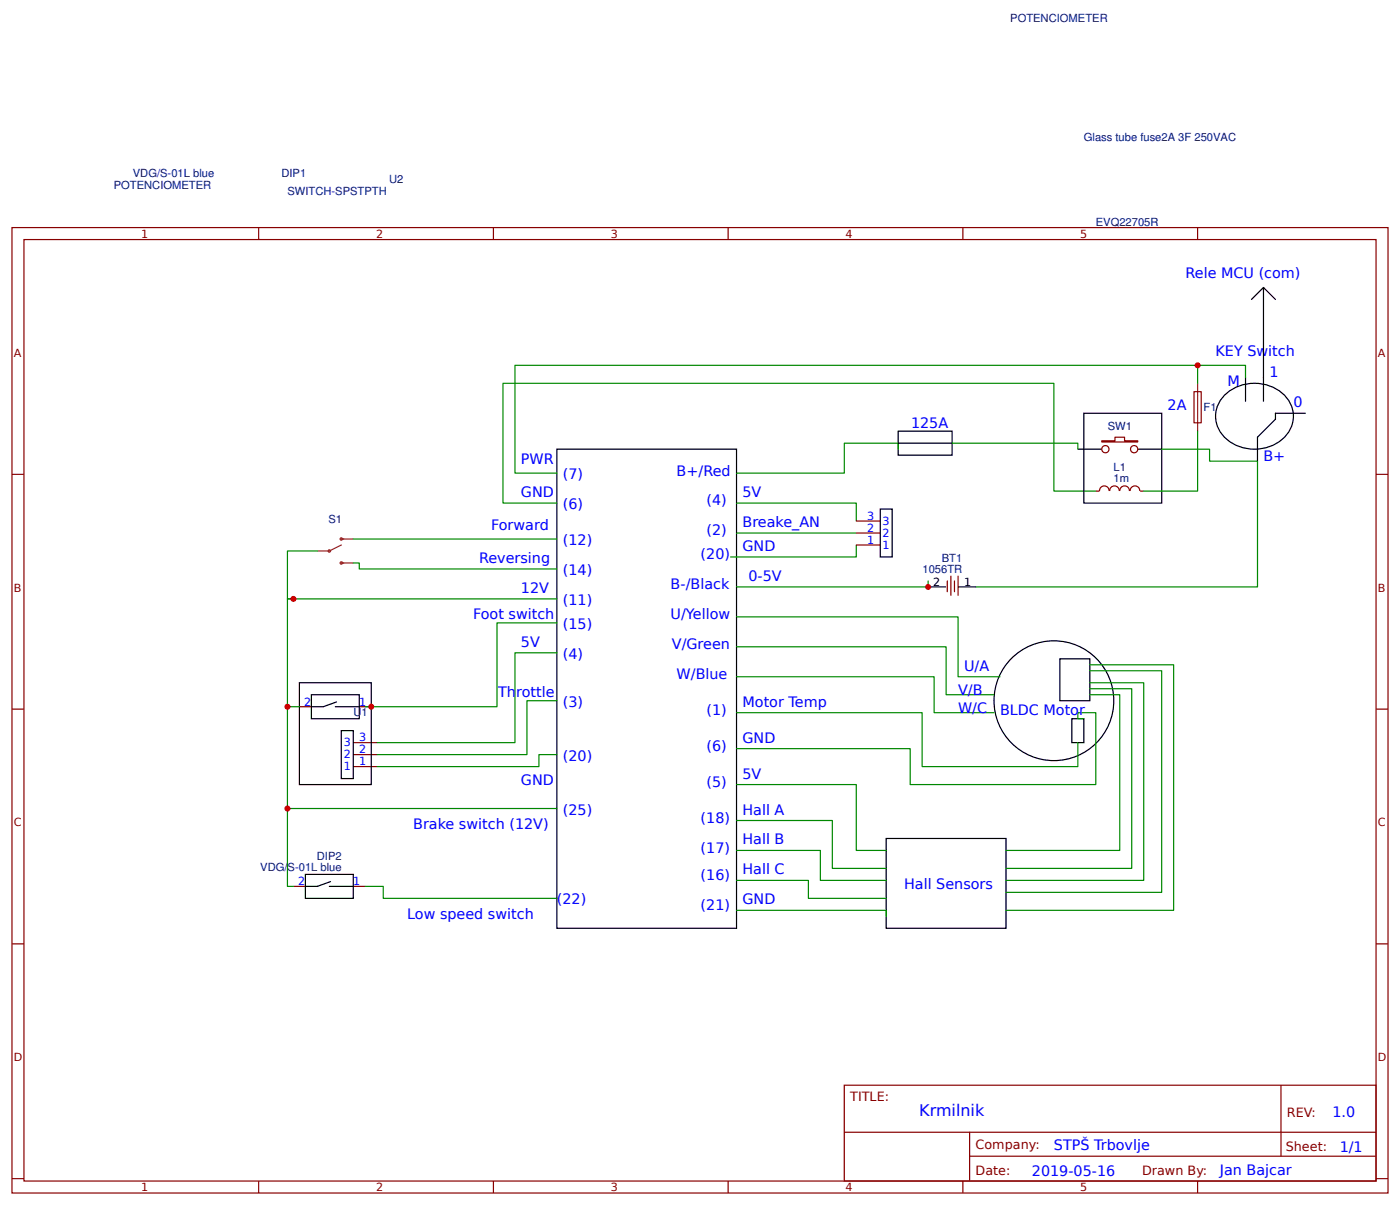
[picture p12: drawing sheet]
<svg xmlns="http://www.w3.org/2000/svg" width="309mm" height="266mm" viewBox="0 0 309 266" stroke-linecap="round" stroke-linejoin="round" font-family="sans-serif">
<g fill="none" stroke="#800" stroke-width=".26">
<path d="M2.6 50.3h304.1v213.2h-304.1zM5.3 52.9h298.7v208h-298.7zM57.1 50.3v2.6M109 50.3v2.6M160.9 50.3v2.6M212.7 50.3v2.6M264.6 50.3v2.6M243.4 97.4h2.9v-.8h2.1v.8h3v.2h-8zM263.8 86.5h1.6v6.9h-1.6zM2.6 104.8h2.7M189.2 117.7h5.3M189.2 115.1h5.3"/>
<path d="M245 108.5a1.06 1.06 0 0 0-1-1.2 1.06 1.06 0 0 0-1.1 1.2h-.8M245.2 108.5a1.06 1.06 0 0 1 1-1.2 1.06 1.06 0 0 1 1.1 1.2M247.4 108.5a1.06 1.06 0 0 1 1.1-1.2 1.06 1.06 0 0 1 1 1.2M249.7 108.5a1.06 1.06 0 0 1 1-1.2 1.06 1.06 0 0 1 1.1 1.2M251.9 108.5h.8M304 104.8h2.7M189.2 120.4h5.3M209.3 128.3v2.4M210.1 127.3v4.2M210.9 128.3v2.4M211.7 127.3v4.2M2.6 156.6h2.7"/>
<path d="M66.1 156.1h2.7M79.4 156.1h2.6M304 156.6h2.7M78.1 169.3h5.2M78.1 166.7h5.2M78.1 164h5.2M64.8 195.8h2.7M78.1 195.8h2.6M2.6 208.5h2.7M304 208.5h2.7M186.5 239.7h117.5v21.2h-117.5zM283 239.7v15.7"/>
<path d="M186.6 250.1h117.3M214.2 255.4h89.7M214.2 250.1v10.6M2.6 260.3h2.7M57.1 260.9v2.6M109 260.9v2.6M160.9 260.9v2.6M212.7 260.9v2.6M264.6 260.9v2.6M304 260.3h2.7"/>
<circle cx="244.2" cy="99.2" r=".8"/>
<circle cx="250.6" cy="99.2" r=".8"/>
</g>
<g fill="none" stroke="#8d2323" stroke-width=".26">
<path d="M264.6 84.7v10.5M75.4 119.1h2.7M75.4 120.4l-2.6 1.3h-2.7M75.4 124.4h2.7"/>
<circle cx="75.4" cy="119.1" r=".26"/>
<circle cx="72.8" cy="121.7" r=".26"/>
<circle cx="75.4" cy="124.4" r=".26"/>
</g>
<g fill="none" stroke="#000" stroke-width=".26">
<path d="M276.5 66.1l2.6-2.6v25.1M279.1 63.5l2.7 2.6M123 99.2h39.7v105.9h-39.7zM198.4 95.2h11.9v5.3h-11.9zM198.4 97.9h11.9M238.1 99.2h5.3M239.4 91.3h17.2v19.8h-17.2zM251.4 99.2h5.2M270.3 87.5a9.5 9.5 0 0 1 14.3 .8 6.7 6.7 0 0 1-3.1 9.9 9.4 9.4 0 0 1-12.3-3.4 6.4 6.4 0 0 1 1.1-7.3zM275.2 83.3v5.3M288.4 91.3h-6.6v1.3l-4 4v5.3M194.5 112.4h2.6v10.6h-2.6z"/>
<path d="M205.1 129.6h3.9M211.7 129.6h3.9M66.1 150.8h15.9v22.5h-15.9zM68.8 153.5h10.6v5.2h-10.6zM74.1 156.1h5.3M74.3 155l-2.9 1.1h-2.6M234.2 145.5h6.6v9.3h-6.6zM236.8 158.7h2.6v5.3h-2.6zM75.4 161.4h2.7v10.6h-2.7zM67.5 193.1h10.6v5.3h-10.6zM72.8 195.8h5.3M73 194.7l-2.9 1.1h-2.6"/>
<path d="M195.8 185.2h26.4v19.9h-26.4z"/>
<circle cx="232.8" cy="154.8" r="13.2"/>
</g>
<g fill="none" stroke="#080" stroke-width=".26">
<path d="M198.4 99.2v-1.3h-11.9v6.6h-23.8M210.3 97.9h27.8v1.3M256.6 99.2h10.6v2.7h10.6v27.7h-62.2M264.6 95.2v13.3h-11.9M264.6 80.7v4M275.2 83.3v-2.6h-161.4v23.8h9.2M78.1 119.1h44.9M162.7 111.1h26.5v4M162.7 117.7h26.5M242.1 108.5h-9.3v-23.8h-121.7v26.4h11.9M64.8 132.3h-1.3v23.8h2.6M70.1 121.7h-6.6v10.6h59.5"/>
<path d="M78.1 124.4h1.3v1.3h43.6M123 137.6h-13.2v18.5h-29.1M162.7 136.3h49v13.2h9.2M189.2 120.4v2.6h-27.8M205.1 128.3v1.3h-42.4M63.5 156.1v39.7h1.3M123 144.2h-9.2v19.8h-30.5M123 154.8h-6.6v11.9h-33.1M162.7 142.9h46.3v10.6h10.6M162.7 149.5h43.7v7.9h13.2M162.7 157.4h41v11.9h34.4v-5.3M239.4 158.7h-1.3v-1.3h4v15.9h-41v-7.9h-38.4"/>
<path d="M240.8 153.5h6.6v34.4h-25.2M240.8 152.1h9.2v39.7h-27.8M240.8 150.8h11.9v43.7h-30.5M240.8 148.2h15.8v48.9h-34.4M240.8 146.8h18.5v54.3h-37.1M63.5 178.6h59.5M123 166.7h-3.9v2.6h-35.8M162.7 173.3h26.5v14.6h6.6M80.7 195.8h4v2.6h38.3M162.7 181.2h21.2v10.6h11.9M162.7 187.9h18.5v6.6h14.6M162.7 194.5h15.9v3.9h17.2"/>
<path d="M162.7 201.1h33.1v1.3"/>
</g>
<g fill="#c00">
<circle cx="264.6" cy="80.7" r=".66"/>
<circle cx="63.5" cy="178.6" r=".66"/>
<circle cx="82" cy="156.1" r=".66"/>
<circle cx="64.8" cy="132.3" r=".66"/>
<circle cx="63.5" cy="156.1" r=".66"/>
<circle cx="205.1" cy="129.6" r=".66"/>
</g>
<text font-size="3.5" fill="#00f" x="203.1" y="246.5">Krmilnik</text>
<g font-size="3.2" fill="#00f">
<text x="261.9" y="61.4">Rele MCU (com)</text>
<text x="268.6" y="78.6">KEY Switch</text>
<text x="280.5" y="83.3">1</text>
<text x="271.2" y="85.2">M</text>
<text x="285.8" y="90">0</text>
<text x="201.3" y="94.5">125A</text>
<text x="258" y="90.5">2A</text>
<text x="279.1" y="101.9">B+</text>
<text x="115.1" y="102.4">PWR</text>
<text x="124.4" y="105.8">(7)</text>
<text x="149.5" y="105">B+/Red</text>
<text x="115.1" y="109.8">GND</text>
<text x="124.4" y="112.4">(6)</text>
<text x="156.1" y="111.7">(4)</text>
<text x="164" y="109.8">5V</text>
<text x="108.5" y="117">Forward</text>
<text x="156.1" y="118.3">(2)</text>
<text x="164" y="116.4">Breake_AN</text>
<text x="105.8" y="124.4">Reversing</text>
<text x="124.4" y="120.4">(12)</text>
<text x="154.8" y="123.6">(20)</text>
<text x="164" y="121.7">GND</text>
<text x="115.1" y="131">12V</text>
<text x="124.4" y="127">(14)</text>
<text x="148.2" y="130.2">B-/Black</text>
<text x="165.4" y="128.3">0-5V</text>
<text x="104.5" y="136.8">Foot switch</text>
<text x="124.4" y="133.6">(11)</text>
<text x="148.2" y="136.8">U/Yellow</text>
<text x="115.1" y="142.9">5V</text>
<text x="124.4" y="138.9">(15)</text>
<text x="148.4" y="143.4">V/Green</text>
<text x="124.4" y="145.5">(4)</text>
<text x="213" y="148.2">U/A</text>
<text x="110.1" y="154">Throttle</text>
<text x="149.5" y="150">W/Blue</text>
<text x="211.7" y="153.5">V/B</text>
<text x="124.4" y="156.1">(3)</text>
<text x="156.1" y="158">(1)</text>
<text x="164" y="156.1">Motor Temp</text>
<text x="211.7" y="157.4">W/C</text>
<text x="220.9" y="158">BLDC Motor</text>
<text x="156.1" y="165.9">(6)</text>
<text x="164" y="164">GND</text>
<text x="115.1" y="173.3">GND</text>
<text x="124.4" y="168">(20)</text>
<text x="156.1" y="173.8">(5)</text>
<text x="164" y="172">5V</text>
<text x="124.4" y="179.9">(25)</text>
<text x="164" y="179.9">Hall A</text>
<text x="91.3" y="183.1">Brake switch (12V)</text>
<text x="154.8" y="181.8">(18)</text>
<text x="154.8" y="188.4">(17)</text>
<text x="164" y="186.5">Hall B</text>
<text x="154.8" y="194.5">(16)</text>
<text x="164" y="193.1">Hall C</text>
<text x="199.8" y="196.4">Hall Sensors</text>
<text x="90" y="202.9">Low speed switch</text>
<text x="123" y="199.8">(22)</text>
<text x="154.8" y="201.1">(21)</text>
<text x="164" y="199.8">GND</text>
<text x="294.4" y="246.7">1.0</text>
<text x="232.8" y="254">STPŠ Trbovlje</text>
<text x="296" y="254.4">1/1</text>
<text x="228" y="259.7">2019-05-16</text>
<text x="269.5" y="259.6">Jan Bajcar</text>
</g>
<g font-size="2.8" fill="#800">
<text x="187.9" y="243.2">TITLE:</text>
<text x="284.3" y="246.7">REV:</text>
<text x="215.5" y="253.8">Company:</text>
<text x="284.1" y="254.3">Sheet:</text>
<text x="215.5" y="259.6">Date:</text>
<text x="252.3" y="259.6">Drawn By:</text>
</g>
<g font-size="2.5" fill="#000080">
<text x="223.2" y="4.8">POTENCIOMETER</text>
<text x="239.4" y="31.2">Glass tube fuse2A 3F 250VAC</text>
<text x="25.1" y="41.8">POTENCIOMETER</text>
<text x="29.4" y="39.2">VDG/S-01L blue</text>
<text x="62.2" y="39.2">DIP1</text>
<text x="86" y="40.5">U2</text>
<text x="63.5" y="43.1">SWITCH-SPSTPTH</text>
<text x="242.1" y="49.9">EVQ22705R</text>
<text x="244.7" y="94.9">SW1</text>
<text x="265.9" y="90.8">F1</text>
<text x="246" y="106.5">1m</text>
<text x="246" y="104.1">L1</text>
<text x="72.6" y="115.5">S1</text>
<text x="208.1" y="124.1">BT1</text>
<text x="203.8" y="126.5">1056TR</text>
<text x="78.1" y="158.2">U1</text>
<text x="70" y="190">DIP2</text>
<text x="57.5" y="192.4">VDG/S-01L blue</text>
</g>
<g font-size="2.5" fill="#800">
<text x="31.2" y="52.5">1</text>
<text x="83.1" y="52.5">2</text>
<text x="134.9" y="52.5">3</text>
<text x="186.8" y="52.5">4</text>
<text x="238.7" y="52.5">5</text>
<text x="3" y="78.8">A</text>
<text x="304.4" y="78.8">A</text>
<text x="3" y="130.7">B</text>
<text x="304.4" y="130.7">B</text>
<text x="3" y="182.6">C</text>
<text x="304.4" y="182.6">C</text>
<text x="3" y="234.4">D</text>
<text x="304.4" y="234.4">D</text>
<text x="31.2" y="263.1">1</text>
<text x="83.1" y="263.1">2</text>
<text x="134.9" y="263.1">3</text>
<text x="186.8" y="263.1">4</text>
<text x="238.7" y="263.1">5</text>
</g>
<g font-size="2.5" fill="#00f">
<text x="191.6" y="117.5">2</text>
<text x="191.6" y="114.8">3</text>
<text x="195" y="118.5">2</text>
<text x="195" y="115.9">3</text>
<text x="191.6" y="120.1">1</text>
<text x="195" y="121.2">1</text>
<text x="67.2" y="155.8">2</text>
<text x="79.4" y="155.8">1</text>
<text x="76" y="167.5">2</text>
<text x="76" y="164.8">3</text>
<text x="79.4" y="166.4">2</text>
<text x="79.4" y="163.8">3</text>
<text x="76" y="170.1">1</text>
<text x="79.4" y="169.1">1</text>
<text x="65.9" y="195.5">2</text>
<text x="78.1" y="195.5">1</text>
</g>
<g font-size="2.5">
<text x="206.1" y="129.4">2</text>
<text x="213" y="129.4">1</text>
</g>
</svg>
